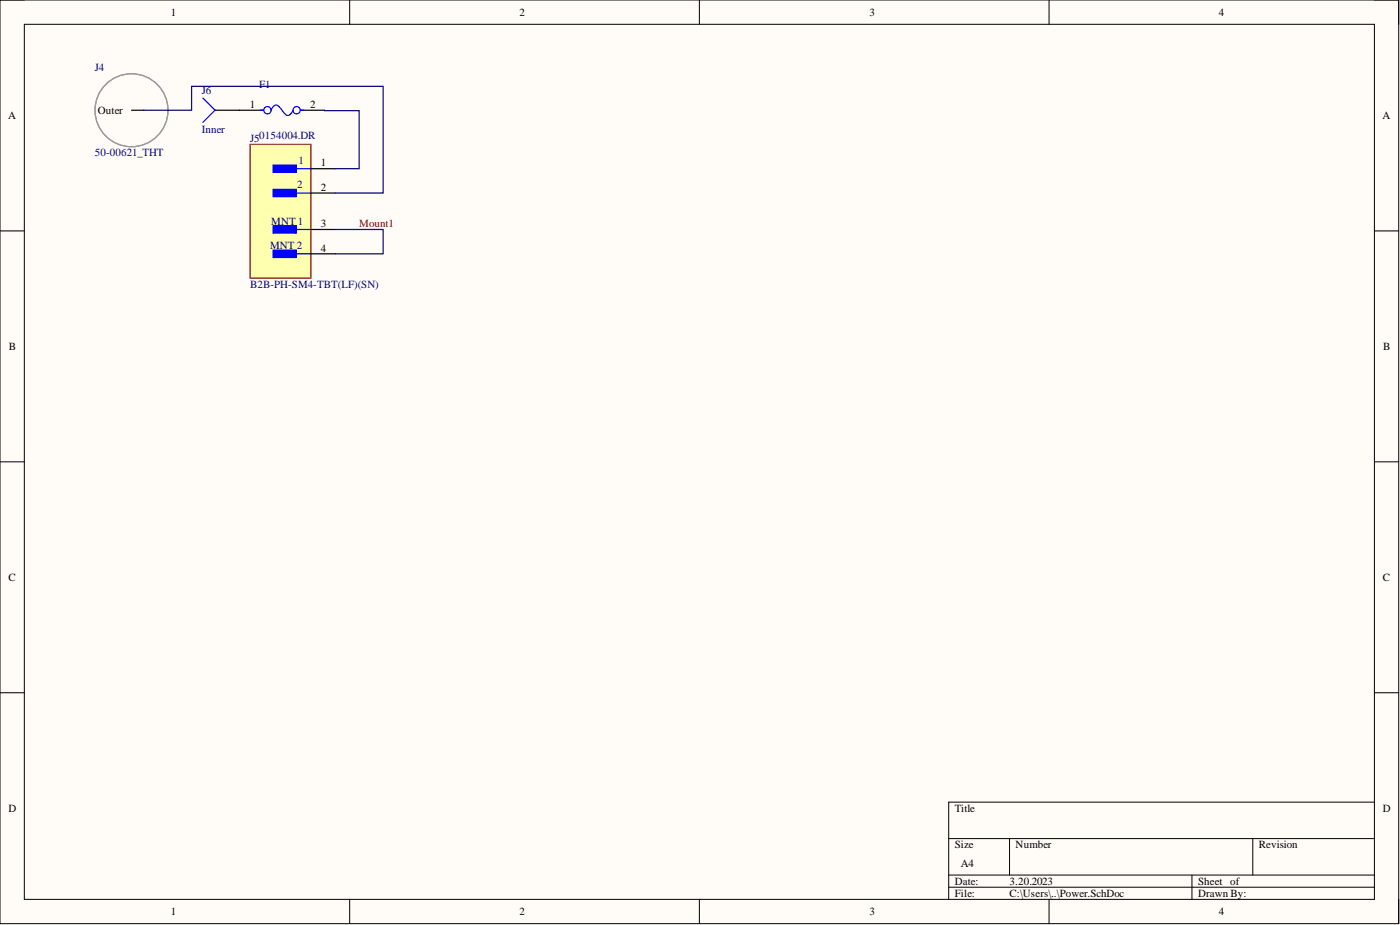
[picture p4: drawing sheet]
<svg xmlns="http://www.w3.org/2000/svg" width="292mm" height="193mm" viewBox="0 0 292 193" stroke-linecap="round" stroke-linejoin="round" font-family="sans-serif">
<path d="M0 0h291.8v192.7h-291.8z" fill-rule="evenodd" fill="#fffcf8"/>
<path d="M0 0h291.8v192.7h-291.8z" fill="none" stroke="#000" stroke-width=".21"/>
<path d="M5.1 5.1h281.7v182.5h-281.7z" fill-rule="evenodd" fill="#fffcf8"/>
<g fill="none" stroke="#000" stroke-width=".21">
<path d="M0 0h5.1M73 0v5.1M145.9 0v5.1M218.9 0v5.1M286.8 0h5v5.1M5.1 5.1h281.7v182.5h-281.7zM0 48.2h5.1M286.8 48.2h5M0 96.3h5.1M286.8 96.3h5M0 144.5h5.1M286.8 144.5h5"/>
<path d="M197.9 174.9h88.9M210.6 174.9v7.7M261.4 174.9v7.7M286.8 167.3h-88.9v20.3M73 187.6v5.1M145.9 187.6v5.1M197.9 182.6h88.9M197.9 185.1h88.9M218.9 187.6v5.1M248.7 182.6v5M291.8 187.6v5.1"/>
</g>
<path d="M27.4 23h2.6M50 23h5M62.6 23h5.1" fill="none" stroke="#000" stroke-width=".25"/>
<circle cx="27.4" cy="23" r="7.6" fill="none" stroke="#999" stroke-width=".25"/>
<g fill="none" stroke="#00f" stroke-width=".25">
<path d="M54.3 23h.7M56.6 23a1.1 1.1 0 0 1 1.3-1l1.2 1.4a.93 .93 0 0 0 1.5 .4l.5-.8M62.6 23h.8"/>
<circle cx="55.8" cy="23" r=".76"/>
<circle cx="61.9" cy="23" r=".76"/>
</g>
<path d="M52.2 30.1h12.7v27.9h-12.7z" fill-rule="evenodd" fill="#ffffb0"/>
<path d="M52.2 30.1h12.7v27.9h-12.7z" fill="none" stroke="#800000" stroke-width=".25"/>
<path d="M57 34.4h4.8v1.6h-4.8z" fill-rule="evenodd" fill="#00f"/>
<path d="M57 34.4h4.8v1.6h-4.8zM59.3 35.2h5.6" fill="none" stroke="#00f" stroke-width=".25"/>
<path d="M57 39.5h4.8v1.5h-4.8z" fill-rule="evenodd" fill="#00f"/>
<path d="M57 39.5h4.8v1.5h-4.8zM59.3 40.3h5.6" fill="none" stroke="#00f" stroke-width=".25"/>
<path d="M57 47.1h4.8v1.5h-4.8z" fill-rule="evenodd" fill="#00f"/>
<path d="M57 47.1h4.8v1.5h-4.8zM59.3 47.9h5.6" fill="none" stroke="#00f" stroke-width=".25"/>
<path d="M57 52.2h4.8v1.5h-4.8z" fill-rule="evenodd" fill="#00f"/>
<path d="M42.3 20.5l2.6 2.5-2.6 2.5M57 52.2h4.8v1.5h-4.8zM59.3 52.9h5.6" fill="none" stroke="#00f" stroke-width=".25"/>
<path d="M44.9 23h5.1M64.9 35.2h5M64.9 40.3h5M64.9 47.9h5M64.9 52.9h5" fill="none" stroke="#000" stroke-width=".25"/>
<path d="M30 23h10v-5h39.9v22.3h-10M67.7 23l7.2 .1v12.1h-5M69.9 47.9h10v5h-10" fill="none" stroke="#000080" stroke-width=".25"/>
<g font-size="2.3">
<text x="35.6" y="3.3">1</text>
<text x="108.4" y="3.3">2</text>
<text x="181.4" y="3.3">3</text>
<text x="254.3" y="3.3">4</text>
<text x="20.4" y="23.7">Outer</text>
<text x="52.1" y="22.5">1</text>
<text x="64.7" y="22.5">2</text>
<text x="1.7" y="24.8">A</text>
<text x="288.5" y="24.8">A</text>
<text x="66.9" y="34.7">1</text>
<text x="66.9" y="39.8">2</text>
<text x="66.9" y="47.4">3</text>
<text x="66.9" y="52.5">4</text>
<text x="1.9" y="73">B</text>
<text x="288.6" y="73">B</text>
<text x="1.8" y="121.2">C</text>
<text x="288.5" y="121.2">C</text>
<text x="1.8" y="169.4">D</text>
<text x="199.2" y="169.4">Title</text>
<text x="288.5" y="169.4">D</text>
<text x="199.2" y="177">Size</text>
<text x="211.9" y="177">Number</text>
<text x="262.7" y="177">Revision</text>
<text x="199.2" y="184.6">Date:</text>
<text x="200.5" y="180.8">A4</text>
<text x="210.6" y="184.6">3.20.2023</text>
<text x="250" y="184.6">Sheet of</text>
<text x="35.6" y="190.9">1</text>
<text x="108.4" y="190.9">2</text>
<text x="181.4" y="190.9">3</text>
<text x="199.2" y="187.1">File:</text>
<text x="210.6" y="187.1">C:\Users\..\Power.SchDoc</text>
<text x="250" y="187.1">Drawn By:</text>
<text x="254.3" y="190.9">4</text>
</g>
<g font-size="2.3" fill="#000080">
<text x="19.8" y="14.9">J4</text>
<text x="42.1" y="19.7">J6</text>
<text x="54.1" y="18.4">F1</text>
<text x="42.1" y="27.8">Inner</text>
<text x="52.2" y="29.7">J5</text>
<text x="54.1" y="29.1">0154004.DR</text>
<text x="19.8" y="32.6">50-00621_THT</text>
<text x="62.3" y="34.2">1</text>
<text x="62" y="39.3">2</text>
<text x="56.6" y="46.9">MNT 1</text>
<text x="56.3" y="52">MNT 2</text>
<text x="52.2" y="60.1">B2B-PH-SM4-TBT(LF)(SN)</text>
</g>
<text font-size="2.3" fill="#800000" x="74.9" y="47.4">Mount1</text>
</svg>
